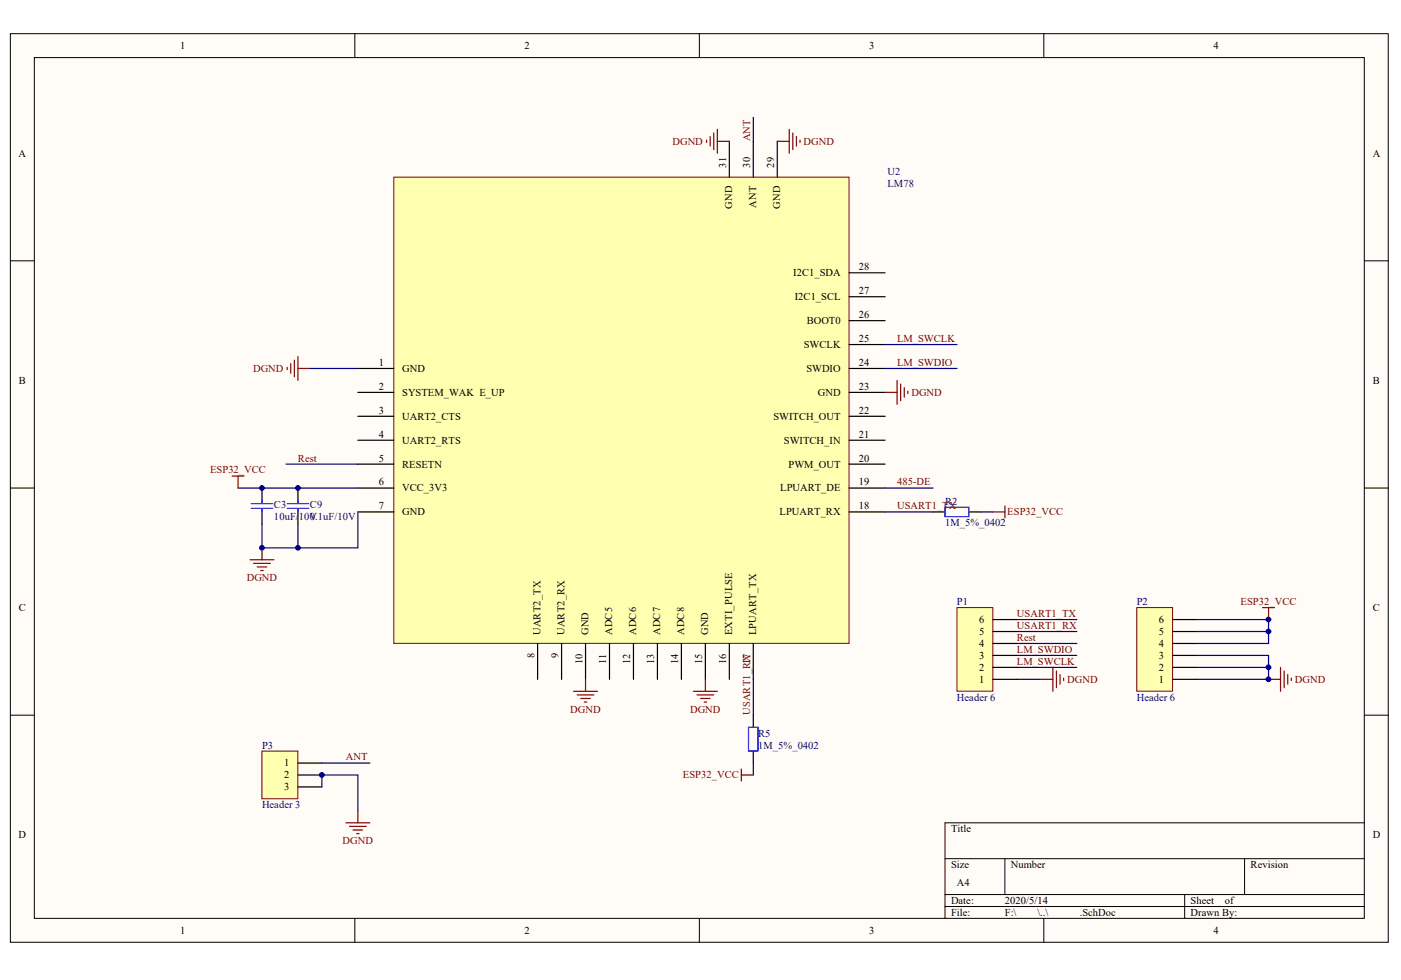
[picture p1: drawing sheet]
<svg xmlns="http://www.w3.org/2000/svg" width="289mm" height="202mm" viewBox="0 0 289 202" stroke-linecap="round" stroke-linejoin="round" font-family="sans-serif">
<g fill="#fffcf8" stroke="#000" stroke-width=".21">
<path d="M2.1 6.9h284.2v187.5h-284.2z"/>
<path d="M7.1 11.9h274.3v177.5h-274.3z"/>
</g>
<g fill="none" stroke="#000" stroke-width=".21">
<path d="M73.2 6.9v5M144.2 6.9v5M215.3 6.9v5M2.1 53.8h5M281.4 53.8h4.9M2.1 100.7h5M281.4 100.7h4.9M2.1 147.5h5M281.4 147.5h4.9M194.9 177.1h86.5M207.2 177.1v7.4M256.7 177.1v7.4"/>
<path d="M281.4 169.7h-86.5v19.8M73.2 189.5v4.9M144.2 189.5v4.9M194.9 184.5h86.5M194.9 187h86.5M215.3 189.5v4.9M244.3 184.5v5"/>
</g>
<path d="M81.2 36.5h93.9v96.2h-93.9z" fill="#ffffb0" stroke="#800000" stroke-width=".21"/>
<g fill="none" stroke="#000" stroke-width=".25">
<path d="M150.4 29.1v7.4M155.3 29.1v7.4M160.3 29.1v7.4M175.1 56.3h7.4M73.8 76h7.4M175.1 76h7.4M175.1 71.1h7.4M175.1 66.1h7.4M175.1 61.2h7.4M73.8 80.9h7.4M73.8 85.9h7.4M73.8 90.8h7.4"/>
<path d="M73.8 95.7h7.4M175.1 80.9h7.4M175.1 85.9h7.4M175.1 90.8h7.4M175.1 95.7h7.4M54 100.7v2.4M54 105.6v2.5M61.4 100.7v2.4M61.4 105.6v2.5M73.8 100.7h7.4M73.8 105.6h7.4M175.1 100.7h7.4"/>
<path d="M175.1 105.6h7.4M192.4 105.6h2.5M199.8 105.6h2.5M110.9 132.7v7.4M115.8 132.7v7.4M120.8 132.7v7.4M125.7 132.7v7.4M130.6 132.7v7.4M135.6 132.7v7.4M140.5 132.7v7.4M145.5 132.7v7.4M150.4 132.7v7.4"/>
<path d="M155.3 132.7v7.4M155.3 147.5v2.5M155.3 154.9v2.5"/>
</g>
<g fill="none" stroke="#800000" stroke-width=".25">
<path d="M145.7 28.9v.5M146.5 28.2v1.9M147.2 27.4v3.5M147.9 29.1h2.5M147.9 26.7v4.9M160.3 29.1h2.5M162.8 26.7v4.9M163.5 27.4v3.5M164.2 28.2v1.9M165 28.9v.5M59.2 75.8v.4M60 75v2"/>
<path d="M60.7 74.3v3.4M61.4 73.5v5M61.4 76h2.5M185 78.5v4.9M185.7 79.2v3.5M186.5 79.9v2M47.9 98.2h2.4M49.1 98.2v2.5M182.5 80.9h2.5M187.2 80.7v.5M51.6 115.5h4.9M52.3 116.2h3.5"/>
<path d="M53 116.9h2M53.8 117.7h.5M54 113v2.5M204.8 105.6h2.4M207.2 104.4v2.4M118.3 142.6h4.9M119 143.3h3.5M119.8 144.1h1.9M120.5 144.8h.5M120.8 140.1v2.5M143 142.6h4.9M143.7 143.3h3.5"/>
<path d="M144.5 144.1h2M145.2 144.8h.5M145.5 140.1v2.5M152.9 158.6v2.5M152.9 159.9h2.4"/>
</g>
<g fill="none" stroke="#000080" stroke-width=".25">
<path d="M155.3 24.2v4.9M63.9 76h9.9M182.5 76h14.9M182.5 71.1h14.9M59 95.7h14.8M49.1 100.7h24.7M61.4 108.1v4.9M73.8 105.6v7.4h-19.8v-4.9M182.5 100.7h9.9M182.5 105.6h9.9M202.3 105.6h2.5M66.4 157.4h9.9"/>
<path d="M155.3 140.1v7.4M155.3 157.4v2.5M66.4 162.3v-2.4h7.4v7.4"/>
</g>
<path d="M51.8 104.9h4.5M51.8 103.9h4.5M54 103.1v.8M54 104.9v.7M59.2 104.9h4.5M59.2 103.9h4.5M61.4 103.1v.8M61.4 104.9v.7M194.9 104.6h4.9v2h-4.9zM154.4 150h1.9v4.9h-1.9z" fill="none" stroke="#00f" stroke-width=".25"/>
<path d="M54 154.9h7.4v9.9h-7.4z" fill="#ffffb0" stroke="#800000" stroke-width=".21"/>
<path d="M61.4 157.4h5M61.4 159.9h5M61.4 162.3h5" fill="none" stroke="#000" stroke-width=".25"/>
<path d="M209.7 127.8h12.4M209.7 130.3h12.4M209.7 132.7h12.4M209.7 135.2h12.4M209.7 137.7h12.4M209.7 140.1h5" fill="none" stroke="#000080" stroke-width=".25"/>
<path d="M197.4 125.3h7.3v17.3h-7.3z" fill="#ffffb0" stroke="#800000" stroke-width=".21"/>
<path d="M204.8 137.7h4.9M204.8 135.2h4.9M204.8 132.7h4.9M204.8 130.3h4.9M204.8 127.8h4.9M204.8 140.1h4.9" fill="none" stroke="#000" stroke-width=".25"/>
<path d="M234.4 125.3h7.4v17.3h-7.4z" fill="#ffffb0" stroke="#800000" stroke-width=".21"/>
<path d="M241.8 137.7h5M241.8 135.2h5M241.8 132.7h5M241.8 130.3h5M241.8 127.8h5M241.8 140.1h5" fill="none" stroke="#000" stroke-width=".25"/>
<path d="M246.8 127.8h14.8v4.9h-14.8M246.8 135.2h14.8v4.9h-14.8M246.8 130.3h14.8M246.8 137.7h14.8" fill="none" stroke="#000080" stroke-width=".25"/>
<g fill="none" stroke="#800000" stroke-width=".25">
<path d="M217.1 137.7v4.9M217.9 138.4v3.5M218.6 139.1v2M219.4 139.9v.5M260.4 125.3h2.4M261.6 125.3v2.5M264.1 137.7v4.9M264.8 138.4v3.5M265.6 139.1v2M266.3 139.9v.5M214.7 140.1h2.4M261.6 140.1h2.5"/>
<path d="M71.3 169.7h5M72.1 170.5h3.4M72.8 171.2h2M73.6 171.9h.4M73.8 167.3v2.4"/>
</g>
<g fill="#000080" stroke="#000080" stroke-width=".21">
<circle cx="54" cy="113" r=".48"/>
<circle cx="54" cy="100.7" r=".48"/>
<circle cx="61.4" cy="113" r=".48"/>
<circle cx="61.4" cy="100.7" r=".48"/>
<circle cx="66.4" cy="159.8" r=".49"/>
<circle cx="261.6" cy="140.1" r=".49"/>
<circle cx="261.6" cy="137.6" r=".49"/>
<circle cx="261.6" cy="130.2" r=".49"/>
<circle cx="261.6" cy="127.8" r=".49"/>
</g>
<g font-size="2.2">
<text x="37.1" y="10.1">1</text>
<text x="108.2" y="10.1">2</text>
<text x="179.2" y="10.1">3</text>
<text x="250.3" y="10.1">4</text>
<text x="3.8" y="32.3">A</text>
<text x="283.1" y="32.3">A</text>
<text x="163.6" y="57">I2C1_SDA</text>
<text x="177.1" y="55.7">28</text>
<text x="163.9" y="61.9">I2C1_SCL</text>
<text x="177.1" y="65.6">26</text>
<text x="177.1" y="60.7">27</text>
<text x="165.8" y="71.8">SWCLK</text>
<text x="166.4" y="66.8">BOOT0</text>
<text x="177.1" y="70.5">25</text>
<text x="78.1" y="75.5">1</text>
<text x="82.9" y="76.7">GND</text>
<text x="166.3" y="76.7">SWDIO</text>
<text x="177.1" y="75.5">24</text>
<text x="3.9" y="79.2">B</text>
<text x="78.1" y="80.4">2</text>
<text x="82.9" y="81.6">SYSTEM_WAK E_UP</text>
<text x="168.7" y="81.6">GND</text>
<text x="177.1" y="80.4">23</text>
<text x="283.1" y="79.2">B</text>
<text x="78.1" y="85.3">3</text>
<text x="82.9" y="86.6">UART2_CTS</text>
<text x="159.5" y="86.6">SWITCH_OUT</text>
<text x="177.1" y="85.3">22</text>
<text x="78.1" y="90.3">4</text>
<text x="78.1" y="95.2">5</text>
<text x="82.9" y="91.5">UART2_RTS</text>
<text x="161.7" y="91.5">SWITCH_IN</text>
<text x="177.1" y="95.2">20</text>
<text x="177.1" y="90.3">21</text>
<text x="78.1" y="100.1">6</text>
<text x="82.9" y="96.4">RESETN</text>
<text x="82.9" y="101.4">VCC_3V3</text>
<text x="160.9" y="101.4">LPUART_DE</text>
<text x="162.6" y="96.4">PWM_OUT</text>
<text x="177.1" y="100.1">19</text>
<text x="78.1" y="105.1">7</text>
<text x="82.9" y="106.3">GND</text>
<text x="160.8" y="106.3">LPUART_RX</text>
<text x="177.1" y="105.1">18</text>
<text x="3.9" y="126">C</text>
<text x="201.9" y="131">5</text>
<text x="201.9" y="128.5">6</text>
<text x="239" y="131">5</text>
<text x="239" y="128.5">6</text>
<text x="283.1" y="126">C</text>
<text x="201.9" y="135.9">3</text>
<text x="201.9" y="133.4">4</text>
<text x="239" y="135.9">3</text>
<text x="239" y="133.4">4</text>
<text x="201.9" y="140.8">1</text>
<text x="201.9" y="138.4">2</text>
<text x="239" y="140.8">1</text>
<text x="239" y="138.4">2</text>
<text x="58.6" y="158.1">1</text>
<text x="58.6" y="160.6">2</text>
<text x="58.6" y="163">3</text>
<text x="3.8" y="172.9">D</text>
<text x="196.1" y="171.7">Title</text>
<text x="283.1" y="172.9">D</text>
<text x="196.1" y="179.1">Size</text>
<text x="208.5" y="179.1">Number</text>
<text x="257.9" y="179.1">Revision</text>
<text x="197.4" y="182.8">A4</text>
<text x="196.1" y="186.5">Date:</text>
<text x="196.1" y="188.9">File:</text>
<text x="207.2" y="186.5">2020/5/14</text>
<text x="207.2" y="188.9">F:\</text>
<text x="213.9" y="188.9">\..\</text>
<text x="222.7" y="188.9">.SchDoc</text>
<text x="245.5" y="186.5">Sheet</text>
<text x="245.5" y="188.9">Drawn By:</text>
<text x="252.6" y="186.5">of</text>
<text x="37.1" y="192.6">1</text>
<text x="108.2" y="192.6">2</text>
<text x="179.2" y="192.6">3</text>
<text x="250.3" y="192.6">4</text>
</g>
<g font-size="2.2" fill="#800000">
<text x="138.7" y="29.8">DGND</text>
<text x="165.7" y="29.8">DGND</text>
<text x="185" y="70.5">LM_SWCLK</text>
<text x="52.2" y="76.7">DGND</text>
<text x="185" y="75.5">LM_SWDIO</text>
<text x="188" y="81.6">DGND</text>
<text x="61.4" y="95.2">Rest</text>
<text x="43.3" y="97.7">ESP32_VCC</text>
<text x="185" y="100.1">485-DE</text>
<text x="185" y="105.1">USART1_TX</text>
<text x="207.7" y="106.3">ESP32_VCC</text>
<text x="50.9" y="119.9">DGND</text>
<text x="255.9" y="124.8">ESP32_VCC</text>
<text x="209.7" y="127.3">USART1_TX</text>
<text x="209.7" y="129.7">USART1_RX</text>
<text x="209.7" y="132.2">Rest</text>
<text x="209.7" y="137.1">LM_SWCLK</text>
<text x="209.7" y="134.7">LM_SWDIO</text>
<text x="220.1" y="140.8">DGND</text>
<text x="267" y="140.8">DGND</text>
<text x="117.6" y="147">DGND</text>
<text x="142.3" y="147">DGND</text>
<text x="71.3" y="156.9">ANT</text>
<text x="140.8" y="160.6">ESP32_VCC</text>
<text x="70.7" y="174.1">DGND</text>
</g>
<g font-size="2.2" fill="#000080">
<text x="183" y="36">U2</text>
<text x="183" y="38.5">LM78</text>
<text x="56.5" y="104.8">C3</text>
<text x="56.5" y="107.3">10uF/10V</text>
<text x="63.9" y="104.8">C9</text>
<text x="63.9" y="107.3">0.1uF/10V</text>
<text x="194.9" y="104.1">R2</text>
<text x="194.9" y="108.5">1M_5%_0402</text>
<text x="197.4" y="124.8">P1</text>
<text x="234.4" y="124.8">P2</text>
<text x="197.4" y="144.5">Header 6</text>
<text x="234.4" y="144.5">Header 6</text>
<text x="54" y="154.4">P3</text>
<text x="156.3" y="151.9">R5</text>
<text x="156.3" y="154.4">1M_5%_0402</text>
<text x="54" y="166.7">Header 3</text>
</g>
<g font-size="2.1" fill="#800000">
<text x="154.7" y="29.1" transform="rotate(-90 154.7 29.1)">ANT</text>
<text x="154.7" y="147.5" transform="rotate(-90 154.7 147.5)">USART1_R1X7</text>
</g>
<g font-size="2.1">
<text x="149.7" y="34.6" transform="rotate(-90 149.7 34.6)">31</text>
<text x="154.7" y="34.6" transform="rotate(-90 154.7 34.6)">30</text>
<text x="159.6" y="34.6" transform="rotate(-90 159.6 34.6)">29</text>
<text x="151" y="43.1" transform="rotate(-90 151 43.1)">GND</text>
<text x="155.9" y="42.8" transform="rotate(-90 155.9 42.8)">ANT</text>
<text x="160.9" y="43.1" transform="rotate(-90 160.9 43.1)">GND</text>
<text x="111.4" y="131" transform="rotate(-90 111.4 131)">UART2_TX</text>
<text x="116.4" y="131" transform="rotate(-90 116.4 131)">UART2_RX</text>
<text x="121.3" y="131" transform="rotate(-90 121.3 131)">GND</text>
<text x="126.3" y="131" transform="rotate(-90 126.3 131)">ADC5</text>
<text x="131.2" y="131" transform="rotate(-90 131.2 131)">ADC6</text>
<text x="136.2" y="131" transform="rotate(-90 136.2 131)">ADC7</text>
<text x="141.1" y="131" transform="rotate(-90 141.1 131)">ADC8</text>
<text x="146" y="131" transform="rotate(-90 146 131)">GND</text>
<text x="151" y="131" transform="rotate(-90 151 131)">EXTI_PULSE</text>
<text x="155.9" y="131" transform="rotate(-90 155.9 131)">LPUART_TX</text>
<text x="110.2" y="135.8" transform="rotate(-90 110.2 135.8)">8</text>
<text x="115.2" y="135.8" transform="rotate(-90 115.2 135.8)">9</text>
<text x="120.1" y="136.9" transform="rotate(-90 120.1 136.9)">10</text>
<text x="125" y="136.9" transform="rotate(-90 125 136.9)">11</text>
<text x="130" y="136.9" transform="rotate(-90 130 136.9)">12</text>
<text x="134.9" y="136.9" transform="rotate(-90 134.9 136.9)">13</text>
<text x="139.9" y="136.9" transform="rotate(-90 139.9 136.9)">14</text>
<text x="144.8" y="136.9" transform="rotate(-90 144.8 136.9)">15</text>
<text x="149.7" y="136.9" transform="rotate(-90 149.7 136.9)">16</text>
</g>
</svg>
